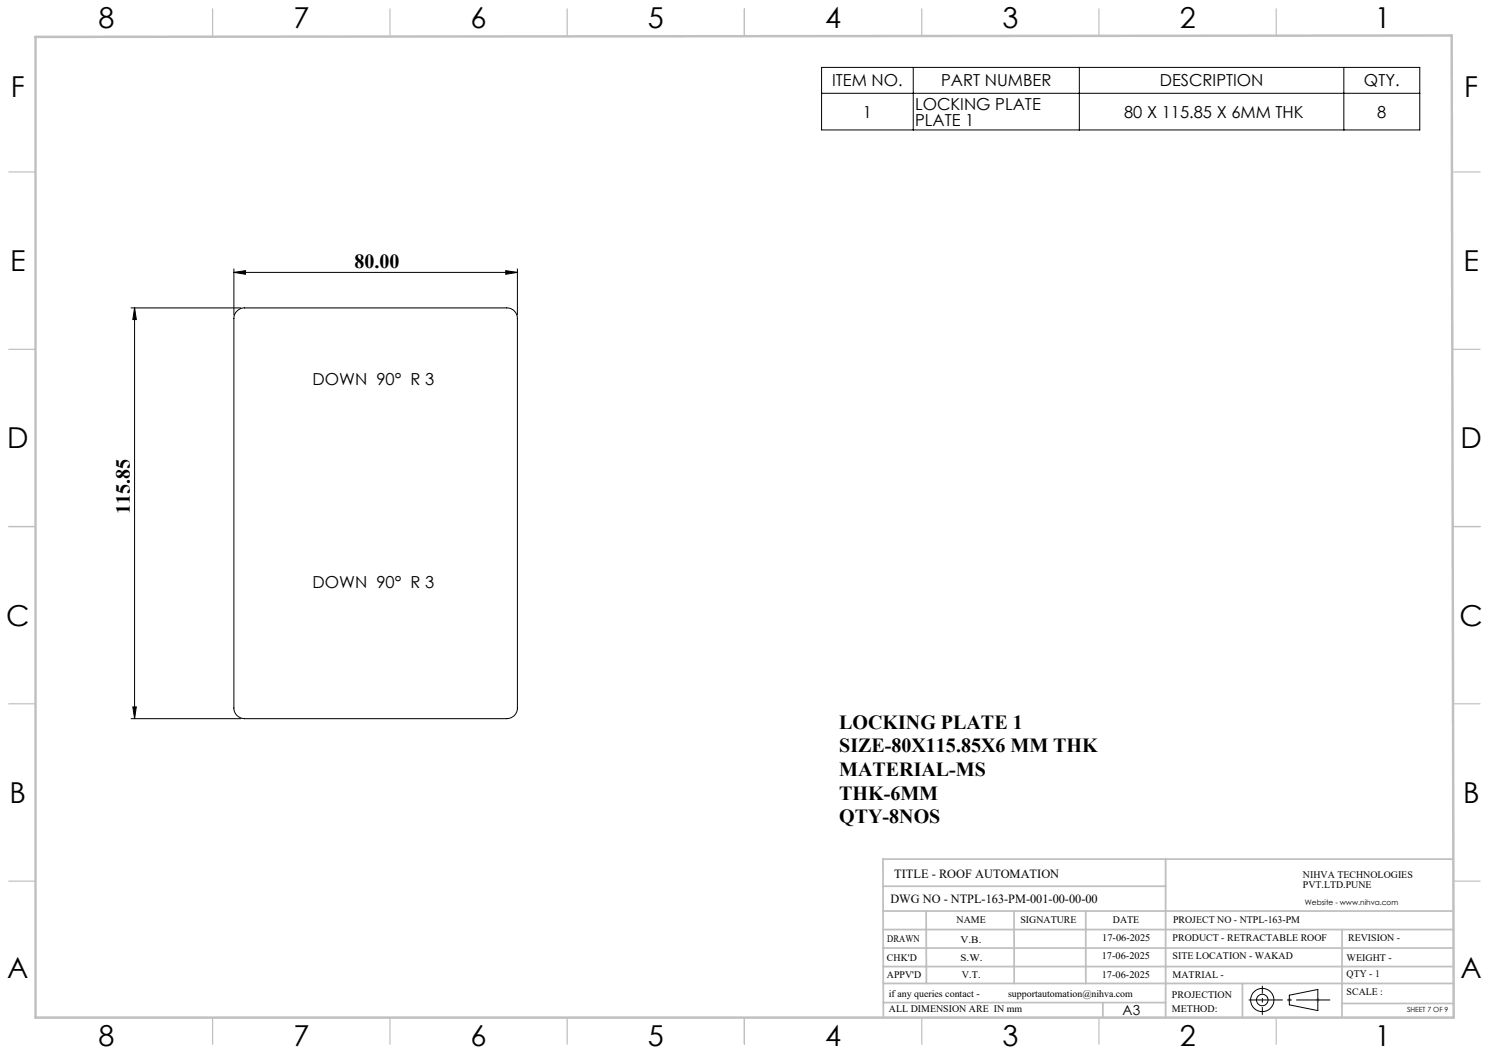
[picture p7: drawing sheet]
<svg xmlns="http://www.w3.org/2000/svg" width="420mm" height="297mm" viewBox="0 0 420 297" stroke-linecap="round" stroke-linejoin="round" font-family="sans-serif">
<g fill="none" stroke="#000" stroke-width=".28">
<path d="M231.7 19h168.8v17.7h-168.8zM257.6 19v17.7M304.4 19v17.7M379.1 19v17.7M231.7 26.3h168.8M66 76.8l3.3-.5v1.1zM66 75.8v13M66 76.8h79.9M142.7 76.3l3.2 .5-3.2 .6zM145.9 75.8v13M37 86.9h30.9M38 86.9l.5 3.2h-1z"/>
<path d="M38 86.9v115.8M66.9 87.7a2.73 2.73 0 0 1 2.1-.8h73.9a2.95 2.95 0 0 1 3 2.9v109.9a2.95 2.95 0 0 1-3 3h-73.9a3 3 0 0 1-3-3v-109.9a2.73 2.73 0 0 1 .9-2.1zM37.5 199.4h1l-.5 3.3zM37 202.7h30.9M363.7 280.7l8-1.6v5.9l-8-1.6z"/>
<circle cx="356.1" cy="282.1" r="3.3"/>
<circle cx="356.1" cy="282.1" r="1.62"/>
</g>
<path d="M363.2 282h1M363.3 281.7l.7 .7M363.7 281.5v1.1M364 281.7l-.7 .7M371.2 282h1M371.4 281.7l.7 .7M371.7 281.5v1.1M372.1 281.7l-.7 .7" fill="none" stroke="#c0c0c0" stroke-width=".28"/>
<path d="M352.2 282h23" fill="none" stroke="#000" stroke-width=".28" stroke-dasharray="15.2 1.3 1.3 1.3" stroke-dashoffset="5.7" stroke-linecap="butt"/>
<path d="M356.1 286.2v-8.2" fill="none" stroke="#000" stroke-width=".28" stroke-dasharray="15.2 1.3 1.3 1.3" stroke-dashoffset="13" stroke-linecap="butt"/>
<g fill="none" stroke="#c0c0c0" stroke-width=".35">
<path d="M60 2.5v7.5M110 2.5v7.5M160 2.5v7.5M210 2.5v7.5M260 2.5v7.5M310 2.5v7.5M360 2.5v7.5M2.5 48.5h7.5M410 48.5h7.5M2.5 98.5h7.5M410 98.5h7.5M2.5 148.5h7.5"/>
<path d="M410 148.5h7.5M2.5 198.5h7.5M410 198.5h7.5M2.5 248.5h7.5M410 248.5h7.5M60 287v7.5M110 287v7.5M160 287v7.5M210 287v7.5M260 287v7.5M310 287v7.5M360 287v7.5"/>
</g>
<g fill="none" stroke="#c0c0c0" stroke-width=".5">
<path d="M249.1 257h160.9M249.1 250h79.7M261.2 257l.1 20.4M286 257l.1 20.4M306.2 257l.1 20.4M328.8 242.3v44.8M410 242.3h-160.9l.1 44.7M249.1 272.6h160.9M249.1 267.4h160.9M249.1 262.2h160.9M249.1 277.4h160.9M350.4 277.4v9.6"/>
<path d="M378.6 262.2l-.1 24.8M249.2 282.8h79.6M311.1 282.8v4.2M378.5 283h31.5"/>
</g>
<path d="M10 10.4l399.5-.4 .5 277h-400z" fill="none" stroke="#c0c0c0" stroke-width=".7"/>
<g fill="#000">
<path d="M66 76.8l3.3-.5v1.1zM142.7 76.3l3.2 .5-3.2 .6z"/>
<path d="M38 86.9l.5 3.2h-1zM37.5 199.4h1l-.5 3.3z"/>
</g>
<g font-size="8.1">
<text x="27.8" y="8">8</text>
<text x="82.8" y="8">7</text>
<text x="132.8" y="8">6</text>
<text x="182.8" y="8">5</text>
<text x="232.8" y="8">4</text>
<text x="282.8" y="8">3</text>
<text x="332.8" y="8">2</text>
<text x="387.8" y="8">1</text>
<text x="3" y="27.2">F</text>
<text x="413" y="27.2">F</text>
<text x="2.8" y="76.5">E</text>
<text x="412.8" y="76.5">E</text>
<text x="2" y="126.5">D</text>
<text x="412" y="126.5">D</text>
<text x="1.7" y="176.5">C</text>
<text x="411.7" y="176.5">C</text>
<text x="2.7" y="226.5">B</text>
<text x="412.7" y="226.5">B</text>
<text x="2" y="275.7">A</text>
<text x="412" y="275.7">A</text>
<text x="27.8" y="295">8</text>
<text x="82.8" y="295">7</text>
<text x="132.8" y="295">6</text>
<text x="182.8" y="295">5</text>
<text x="232.8" y="295">4</text>
<text x="282.8" y="295">3</text>
<text x="332.8" y="295">2</text>
<text x="387.8" y="295">1</text>
</g>
<g font-size="5.6">
<text x="100" y="75.5">80.00</text>
<text x="36.6" y="145.1" transform="rotate(-90 36.6 145.1)">115.85</text>
<text x="236.7" y="205.6">LOCKING PLATE 1</text>
<text x="236.7" y="212.2">SIZE-80X115.85X6 MM THK</text>
<text x="236.7" y="218.9">MATERIAL-MS</text>
<text x="236.7" y="225.5">THK-6MM</text>
<text x="236.7" y="232.2">QTY-8NOS</text>
</g>
<g font-size="4.7">
<text x="234.7" y="24.3">ITEM NO.</text>
<text x="265.5" y="24.3">PART NUMBER</text>
<text x="327.1" y="24.3">DESCRIPTION</text>
<text x="384.7" y="24.3">QTY.</text>
<text x="243.4" y="33.2">1</text>
<text x="258.1" y="30.9">LOCKING PLATE</text>
<text x="258.1" y="35.4">PLATE 1</text>
<text x="317.1" y="33.2">80 X 115.85 X 6MM THK</text>
<text x="388.5" y="33.2">8</text>
<text x="88.1" y="108.5">DOWN 90° R 3</text>
<text x="88.1" y="165.9">DOWN 90° R 3</text>
</g>
<text font-size="3.9" x="316.7" y="286.4">A3</text>
<g font-size="3.5">
<text x="252.2" y="247.6">TITLE - ROOF AUTOMATION</text>
<text x="251.2" y="254.7">DWG NO - NTPL-163-PM-001-00-00-00</text>
</g>
<g font-size="2.8">
<text x="367.5" y="247.6">NIHVA TECHNOLOGIES</text>
<text x="367.5" y="250.5">PVT.LTD.PUNE</text>
<text x="269.8" y="260.3">NAME</text>
<text x="287.8" y="260.3">SIGNATURE</text>
<text x="313.9" y="260.4">DATE</text>
<text x="330.9" y="260.4">PROJECT NO - NTPL-163-PM</text>
<text x="250.3" y="265.6">DRAWN</text>
<text x="270.9" y="266.1">V.B.</text>
<text x="310.9" y="265.5">17-06-2025</text>
<text x="330.7" y="265.5">PRODUCT - RETRACTABLE ROOF</text>
<text x="380.3" y="265.5">REVISION -</text>
<text x="250.2" y="271.1">CHK'D</text>
<text x="250.2" y="275.8">APPV'D</text>
<text x="270.9" y="271.1">S.W.</text>
<text x="271.3" y="275.8">V.T.</text>
<text x="310.8" y="270.6">17-06-2025</text>
<text x="310.8" y="275.8">17-06-2025</text>
<text x="330.7" y="270.6">SITE LOCATION - WAKAD</text>
<text x="330.7" y="275.8">MATRIAL -</text>
<text x="379.8" y="275.6">QTY - 1</text>
<text x="379.8" y="271.1">WEIGHT -</text>
<text x="250.7" y="281.1">if any queries contact -</text>
<text x="284.3" y="281.1">supportautomation@nihva.com</text>
<text x="330.6" y="281.5">PROJECTION</text>
<text x="379.8" y="280.7">SCALE :</text>
<text x="250.7" y="285.6">ALL DIMENSION ARE IN mm</text>
<text x="330.6" y="285.4">METHOD:</text>
</g>
<text font-size="2.1" x="368.1" y="255.1">Website - www.nihva.com</text>
<text font-size="2" x="396.9" y="285.4">SHEET 7 OF 9</text>
</svg>
